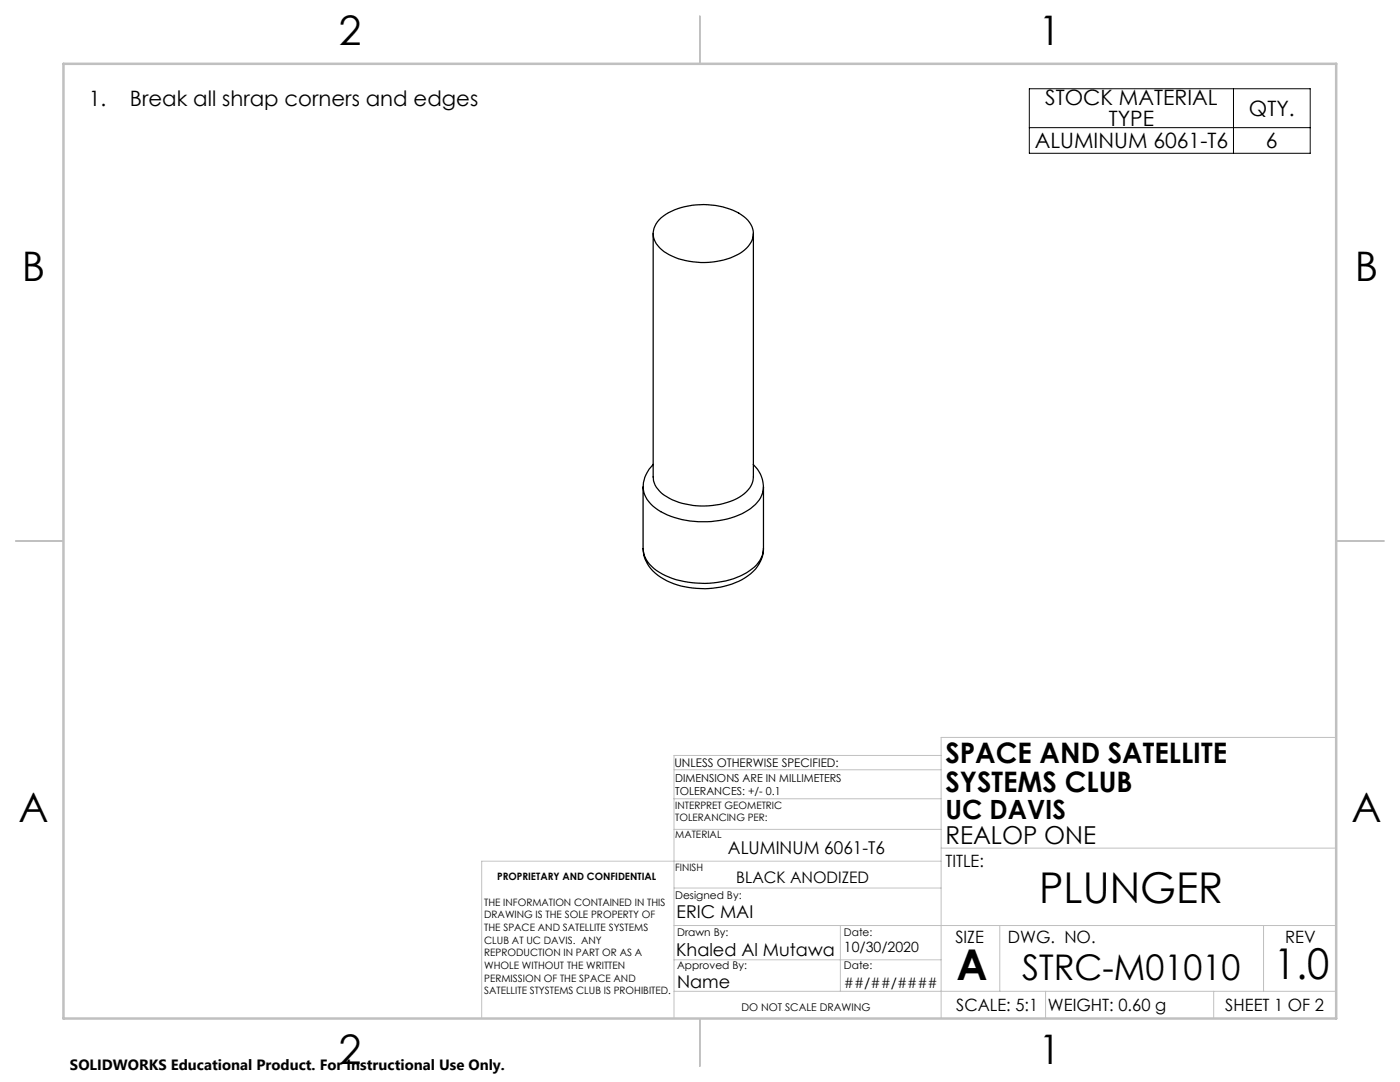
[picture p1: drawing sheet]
<svg xmlns="http://www.w3.org/2000/svg" width="279mm" height="216mm" viewBox="0 0 279 216" stroke-linecap="round" stroke-linejoin="round" font-family="sans-serif">
<path d="M205.4 17.7h56.1v12.9h-56.1zM246.2 17.7v12.9M205.4 25.5h56.1" fill="none" stroke="#000" stroke-width=".2"/>
<g fill="none" stroke="#c0c0c0" stroke-width=".2">
<path d="M134.5 159.4h53.3M134.5 153.6h53.3M187.8 150.7h-53.3v52.5M266.7 147.1h-78.9v56.1M134.5 177.2h53.3M134.5 165.5h53.3M187.8 169.2h78.9M187.8 171.8h-91.7v31.4M134.5 197.8h132.2M134.5 184.7h132.2M134.5 191.5h53.3M167.7 184.7v13.1"/>
<path d="M199.5 184.7v13.1M208.7 197.8v5.4M242.2 197.8v5.4M252.2 184.7v13.1"/>
</g>
<path d="M139.7 3.2v9.5M3.1 107.9h9.6M266.7 107.9h9.5M139.7 203.2v9.6" fill="none" stroke="#c0c0c0" stroke-width=".25"/>
<path d="M12.7 12.7h254v190.5h-254z" fill="none" stroke="#c0c0c0" stroke-width=".5"/>
<path d="M130.4 46.6v48.6a5 5 0 0 0 3.2 4.2 15.4 15.4 0 0 0 14.5-.6 4.7 4.7 0 0 0 2.3-3.6v-48.6M131.9 43.5a14.9 14.9 0 0 1 14.4-1.6 6.1 6.1 0 0 1 4 4.2 5 5 0 0 1-3.3 4.8 15.3 15.3 0 0 1-14.5-.7 4 4 0 0 1-1.6-5.5zM130.4 92.7a6.5 6.5 0 0 0-2 4.5M150.4 92.7a6.3 6.3 0 0 1 2 4.5M152.4 97.2a5.5 5.5 0 0 1-3.1 4.6 18.5 18.5 0 0 1-18-.1 5.7 5.7 0 0 1-3-4.5v12.3a6.2 6.2 0 0 0 3.9 5 18.7 18.7 0 0 0 16.8-.2 6.1 6.1 0 0 0 3.4-4.8M152.4 97.2v12.3M152.4 109.5a7.2 7.2 0 0 1-4.3 6.2 17.4 17.4 0 0 1-16.2-.5 6.8 6.8 0 0 1-3.5-5.7" fill="none" stroke="#000" stroke-width=".25"/>
<g font-size="8.5">
<text x="207.4" y="180.2">PLUNGER</text>
<text x="190.9" y="195.5">A</text>
<text x="254.2" y="195.4">1.0</text>
</g>
<g font-size="8.1">
<text x="67.6" y="8.9">2</text>
<text x="207.3" y="8.9">1</text>
<text x="4.4" y="56.2">B</text>
<text x="270.4" y="56.2">B</text>
<text x="3.7" y="164.1">A</text>
<text x="269.7" y="164.1">A</text>
<text x="67.6" y="212.4">2</text>
<text x="207.3" y="212.4">1</text>
</g>
<text font-size="7.1" x="204" y="195.5">STRC-M01010</text>
<g font-size="5.6">
<text x="188.7" y="152.3">SPACE AND SATELLITE</text>
<text x="188.7" y="158">SYSTEMS CLUB</text>
</g>
<text font-size="5.3" x="188.7" y="163.4">UC DAVIS</text>
<text font-size="4.9" x="188.7" y="168.4">REALOP ONE</text>
<g font-size="4.2">
<text x="17.7" y="21.1">1.</text>
<text x="25.9" y="21.1">Break all shrap corners and edges</text>
<text x="208.6" y="21">STOCK MATERIAL</text>
<text x="249.2" y="23.1">QTY.</text>
<text x="206.5" y="29.5">ALUMINUM 6061-T6</text>
<text x="221.3" y="25.2">TYPE</text>
<text x="252.7" y="29.5">6</text>
</g>
<g font-size="3.5">
<text x="145.3" y="170.4">ALUMINUM 6061-T6</text>
<text x="135" y="183.3">ERIC MAI</text>
<text x="134.9" y="190.8">Khaled Al Mutawa</text>
<text x="135.1" y="197.2">Name</text>
</g>
<g font-size="3.4">
<text x="188.7" y="172.9">TITLE:</text>
<text x="190.7" y="188.1">SIZE</text>
<text x="201.1" y="188.1">DWG. NO.</text>
<text x="256.5" y="188.2">REV</text>
<text x="190.8" y="201.7">SCALE: 5:1</text>
<text x="209.1" y="201.7">WEIGHT: 0.60 g</text>
<text x="244.5" y="201.7">SHEET 1 OF 2</text>
</g>
<text font-size="3.2" x="146.9" y="176.3">BLACK ANODIZED</text>
<text font-size="3" x="14" y="213.5">SOLIDWORKS Educational Product. For Instructional Use Only.</text>
<g font-size="2.8">
<text x="168.4" y="189.9">10/30/2020</text>
<text x="168.4" y="197.2">##/##/####</text>
</g>
<text font-size="2.4" x="134.6" y="152.9">UNLESS OTHERWISE SPECIFIED:</text>
<g font-size="2.2">
<text x="134.8" y="156">DIMENSIONS ARE IN MILLIMETERS</text>
<text x="134.8" y="158.7">TOLERANCES: +/- 0.1</text>
</g>
<g font-size="2.1">
<text x="134.8" y="179.3">Designed By:</text>
<text x="135.1" y="186.8">Drawn By:</text>
<text x="168.4" y="186.8">Date:</text>
<text x="135.1" y="193.4">Approved By:</text>
<text x="168.4" y="193.4">Date:</text>
<text x="148" y="201.7">DO NOT SCALE DRAWING</text>
</g>
<g font-size="2">
<text x="134.8" y="161.3">INTERPRET GEOMETRIC</text>
<text x="134.8" y="167.2">MATERIAL</text>
<text x="134.8" y="163.9">TOLERANCING PER:</text>
<text x="134.8" y="173.7">FINISH</text>
<text x="99.2" y="175.6">PROPRIETARY AND CONFIDENTIAL</text>
<text x="96.6" y="180.7">THE INFORMATION CONTAINED IN THIS</text>
<text x="96.6" y="183.2">DRAWING IS THE SOLE PROPERTY OF</text>
<text x="96.6" y="185.8">THE SPACE AND SATELLITE SYSTEMS</text>
<text x="96.6" y="188.3">CLUB AT UC DAVIS. ANY</text>
<text x="96.6" y="190.8">REPRODUCTION IN PART OR AS A</text>
<text x="96.6" y="193.3">WHOLE WITHOUT THE WRITTEN</text>
<text x="96.6" y="195.9">PERMISSION OF THE SPACE AND</text>
<text x="96.6" y="198.4">SATELLITE STYSTEMS CLUB IS PROHIBITED.</text>
</g>
</svg>
